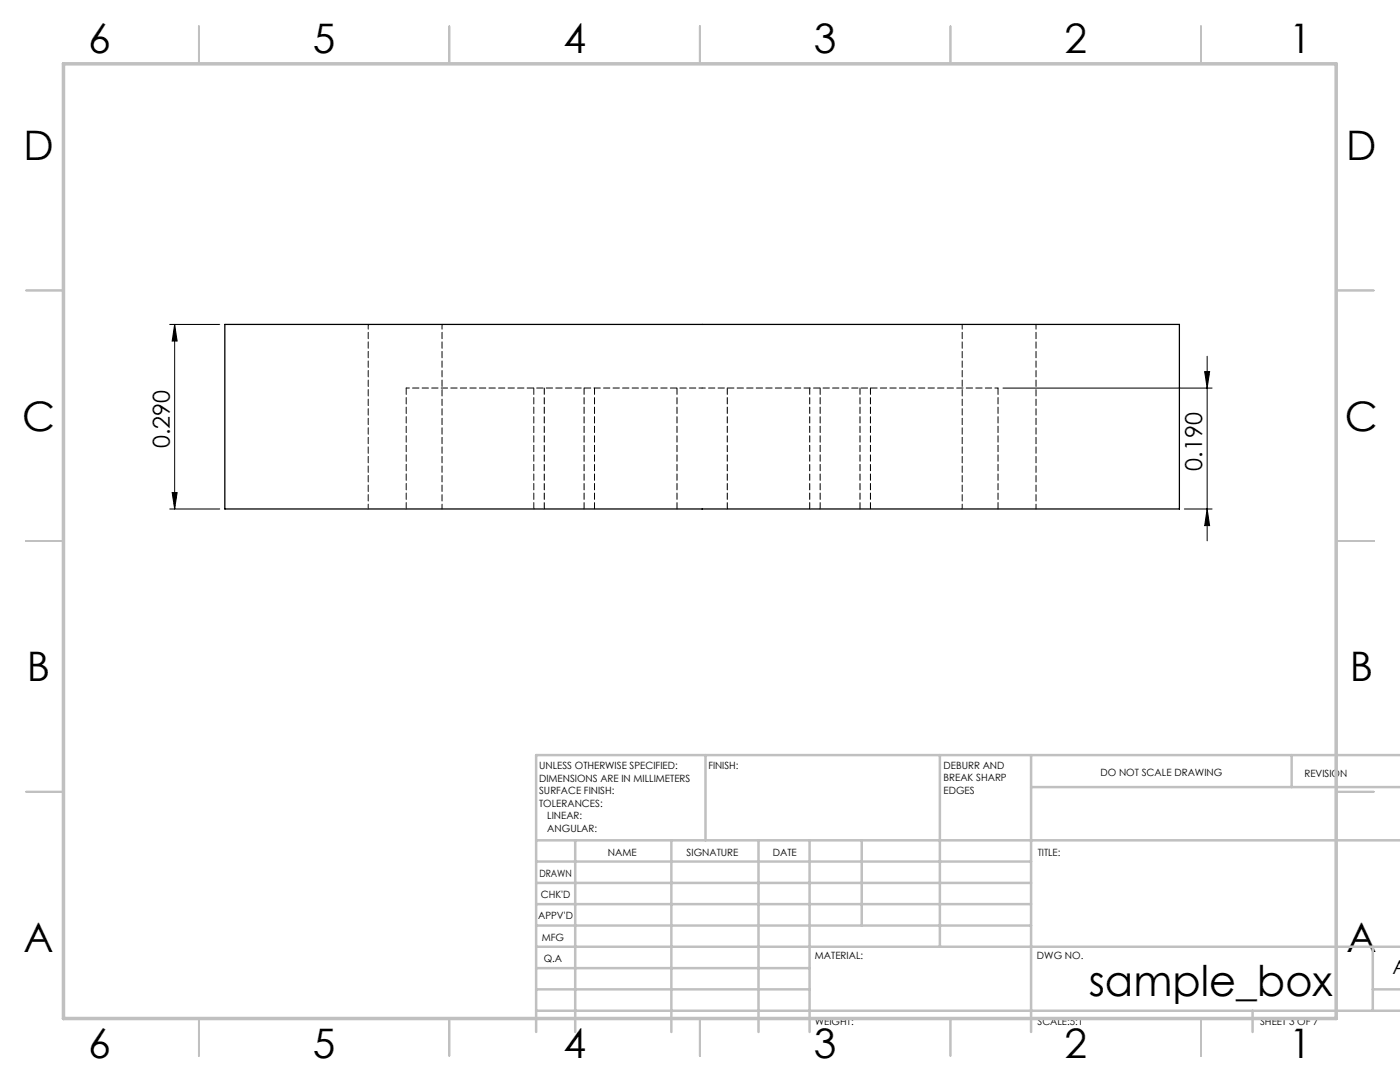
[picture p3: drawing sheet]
<svg xmlns="http://www.w3.org/2000/svg" width="279mm" height="216mm" viewBox="0 0 279 216" stroke-linecap="round" stroke-linejoin="round" font-family="sans-serif">
<path d="M33.9 64.7h10M34.9 64.7l.4 3.4h-.9zM34.9 64.7v36.9M200.2 77.4h41.7M240.4 74.2h1l-.5 3.2zM240.9 71.1v36.8M34.4 98.3h.9l-.4 3.3zM33.9 101.6h10M236.4 101.6h5.5M240.9 101.6l.5 3.3h-1z" fill="none" stroke="#000" stroke-width=".2"/>
<g fill="none" stroke="#c0c0c0" stroke-width=".35">
<path d="M39.7 5.2v7.5M89.7 5.2v7.5M139.7 5.2v7.5M189.7 5.2v7.5M239.7 5.2v7.5M5.2 58h7.5M266.7 58h7.5M5.2 107.9h7.5M266.7 107.9h7.5M5.2 158h7.5M266.7 158h7.5M39.7 203.2v7.5"/>
<path d="M89.7 203.2v7.5M139.7 203.2v7.5M189.7 203.2v7.5M239.7 203.2v7.5"/>
</g>
<g fill="none" stroke="#c0c0c0" stroke-width=".5">
<path d="M140.8 150.7v17M187.6 150.7v38.2M205.8 150.7v55.2M205.8 157.1h73.6M257.8 150.7v6.4M279.4 150.7h-172.4v55.2M107 176.2h98.8M107 171.9h98.8M107 167.7h172.4M114.8 167.7v38.2M134 167.7v38.2M151.4 167.7v38.2"/>
<path d="M161.6 167.7v38.2M172 167.7v17M107 184.7h98.8M107 180.4h98.8M107 197.4h54.6M107 193.2h54.6M107 188.9h172.4M274 197.4h5.4M274 188.9v12.8M107 201.7h172.4M250 201.7v4.2"/>
</g>
<path d="M12.7 12.7h254v190.5h-254z" fill="none" stroke="#c0c0c0" stroke-width=".7"/>
<path d="M34.9 64.7l.4 3.4h-.9zM34.4 98.3h.9l-.4 3.3zM240.4 74.2h1l-.5 3.2zM240.9 101.6l.5 3.3h-1z" fill="#000"/>
<path d="M44.9 64.7h190.5v36.9h-190.5z" fill="none" stroke="#000" stroke-width=".25"/>
<path d="M81.1 77.4h59M140.1 77.4h59.1" fill="none" stroke="#000" stroke-width=".2" stroke-dasharray="1.3 .6" stroke-dashoffset=".6"/>
<path d="M73.5 64.7v36.9M192 64.7v36.9M88.2 101.6v-36.9M206.8 101.6v-36.9" fill="none" stroke="#000" stroke-width=".2" stroke-dasharray="1.3 .6" stroke-dashoffset=".3"/>
<path d="M81.1 77.4v24.2M106.5 77.4v24.2M108.6 77.4v24.2M135.1 77.4v24.2M161.6 77.4v24.2M163.7 77.4v24.2M116.6 101.6v-24.2M118.6 101.6v-24.2M145.1 101.6v-24.2M171.6 101.6v-24.2M173.7 101.6v-24.2M199.2 101.6v-24.2" fill="none" stroke="#000" stroke-width=".2" stroke-dasharray="1.3 .6"/>
<text font-size="8.5" x="217.3" y="198.6">sample_box</text>
<g font-size="8.1">
<text x="17.6" y="10.7">6</text>
<text x="62.4" y="10.7">5</text>
<text x="112.4" y="10.7">4</text>
<text x="162.4" y="10.7">3</text>
<text x="212.4" y="10.7">2</text>
<text x="257.3" y="10.7">1</text>
<text x="4.7" y="31.9">D</text>
<text x="268.7" y="31.9">D</text>
<text x="4.4" y="85.9">C</text>
<text x="268.4" y="85.9">C</text>
<text x="5.4" y="135.9">B</text>
<text x="269.4" y="135.9">B</text>
<text x="4.7" y="189.9">A</text>
<text x="268.7" y="189.9">A</text>
<text x="17.6" y="211.2">6</text>
<text x="62.4" y="211.2">5</text>
<text x="112.4" y="211.2">4</text>
<text x="162.4" y="211.2">3</text>
<text x="212.4" y="211.2">2</text>
<text x="257.3" y="211.2">1</text>
</g>
<g font-size="4.7">
<text x="33.9" y="89.5" transform="rotate(-90 33.9 89.5)">0.290</text>
<text x="239.9" y="93.9" transform="rotate(-90 239.9 93.9)">0.190</text>
</g>
<text font-size="3.9" x="277.9" y="194.4">A</text>
<g font-size="2">
<text x="107.6" y="153.5">UNLESS OTHERWISE SPECIFIED:</text>
<text x="107.6" y="156">DIMENSIONS ARE IN MILLIMETERS</text>
<text x="141.4" y="153.5">FINISH:</text>
<text x="188.3" y="153.4">DEBURR AND</text>
<text x="188.3" y="155.9">BREAK SHARP</text>
<text x="219.6" y="154.9">DO NOT SCALE DRAWING</text>
<text x="260.3" y="155.1">REVISION</text>
<text x="107.6" y="158.5">SURFACE FINISH:</text>
<text x="107.6" y="161">TOLERANCES:</text>
<text x="188.3" y="158.4">EDGES</text>
<text x="109.2" y="163.5">LINEAR:</text>
<text x="109.2" y="166">ANGULAR:</text>
<text x="121.3" y="170.9">NAME</text>
<text x="137" y="170.8">SIGNATURE</text>
<text x="154.2" y="170.8">DATE</text>
<text x="207.1" y="170.8">TITLE:</text>
<text x="107.6" y="175">DRAWN</text>
<text x="107.9" y="179.2">CHK'D</text>
<text x="107.4" y="183.3">APPV'D</text>
<text x="108.1" y="187.7">MFG</text>
<text x="108.5" y="191.9">Q.A</text>
<text x="162.6" y="191.4">MATERIAL:</text>
<text x="207" y="191.4">DWG NO.</text>
<text x="162.6" y="204.4">WEIGHT:</text>
<text x="207.1" y="204.5">SCALE:5:1</text>
<text x="251.5" y="204.5">SHEET 3 OF 7</text>
</g>
</svg>
